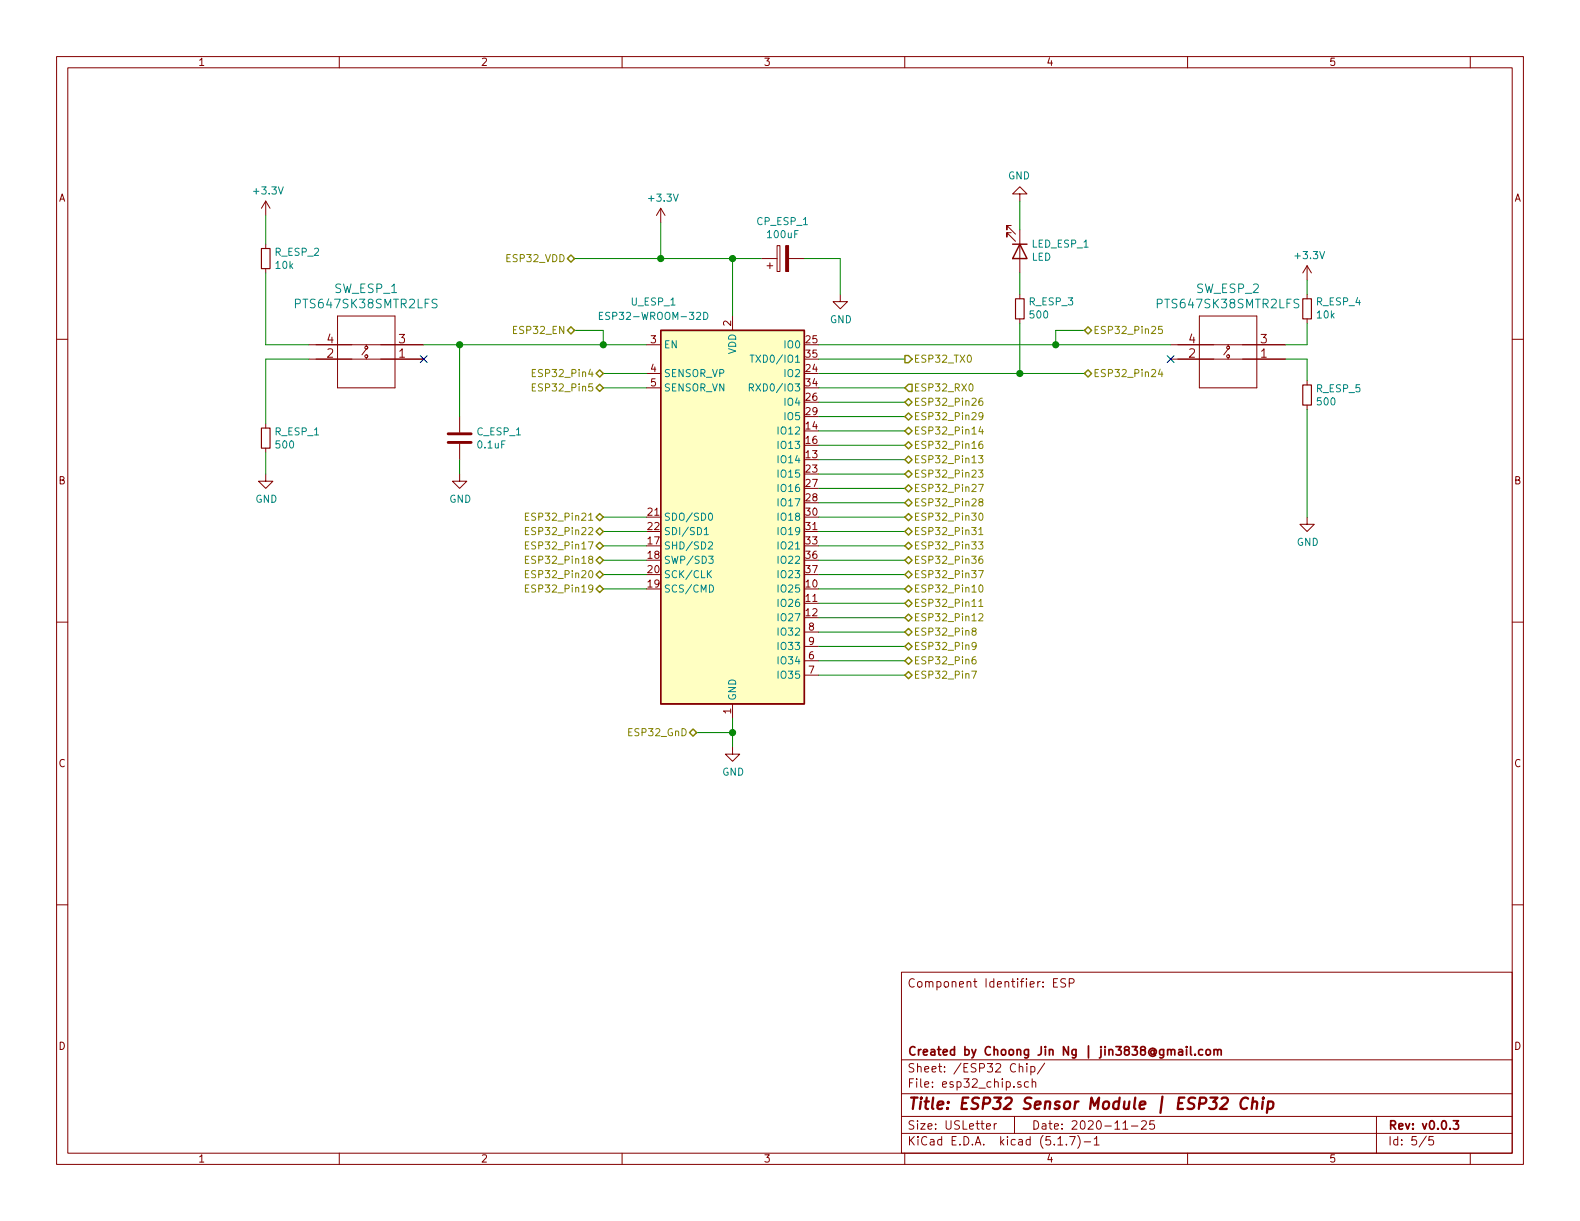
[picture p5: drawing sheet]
EESchema Schematic File Version 4
EELAYER 30 0
EELAYER END
$Descr USLetter 11000 8500
encoding utf-8
Sheet 5 5
Title "ESP32 Sensor Module | ESP32 Chip"
Date "2020-11-25"
Rev "v0.0.3"
Comp "Created by Choong Jin Ng | jin3838@gmail.com"
Comment1 ""
Comment2 ""
Comment3 ""
Comment4 "Component Identifier: ESP"
$EndDescr
$Comp
L power:+3.3V #PWR0114
U 1 1
P 4600 1550
F 0 "#PWR0114" H 4600 1400 50  0001 C CNN
F 1 "+3.3V" H 4615 1723 50  0000 C CNN
F 2 "" H 4600 1550 50  0001 C CNN
F 3 "" H 4600 1550 50  0001 C CNN
	1    4600 1550
	1    0    0    -1  
$EndComp
$Comp
L Device:CP CP_ESP_1
U 1 1
P 5450 1800
F 0 "CP_ESP_1" V 5705 1800 50  0000 C CNN
F 1 "100uF" V 5614 1800 50  0000 C CNN
F 2 "footprints:UCB0J101MCL1GS" H 5488 1650 50  0001 C CNN
F 3 "https://www.nichicon.co.jp/english/products/pdfs/e-ucb.pdf" H 5450 1800 50  0001 C CNN
F 4 "DigiKey Canada" H 5450 1800 50  0001 C CNN "Vendor"
F 5 "Nichicon" H 5450 1800 50  0001 C CNN "Manufacturer"
F 6 "UCB0J101MCL1GS" H 5450 1800 50  0001 C CNN "Part Name"
F 7 "493-9357-1-ND" H 5450 1800 50  0001 C CNN "Vendor Part Name"
	1    5450 1800
	0    -1   -1   0   
$EndComp
$Comp
L power:GND #PWR0115
U 1 1
P 5850 2050
F 0 "#PWR0115" H 5850 1800 50  0001 C CNN
F 1 "GND" H 5855 1877 50  0000 C CNN
F 2 "" H 5850 2050 50  0001 C CNN
F 3 "" H 5850 2050 50  0001 C CNN
	1    5850 2050
	1    0    0    -1  
$EndComp
$Comp
L power:GND #PWR0116
U 1 1
P 5100 5200
F 0 "#PWR0116" H 5100 4950 50  0001 C CNN
F 1 "GND" H 5105 5027 50  0000 C CNN
F 2 "" H 5100 5200 50  0001 C CNN
F 3 "" H 5100 5200 50  0001 C CNN
	1    5100 5200
	1    0    0    -1  
$EndComp
Wire Wire Line
	5100 2200 5100 1800
Wire Wire Line
	5100 1800 5300 1800
$Comp
L Device:R_Small R_ESP_2
U 1 1
P 1850 1800
F 0 "R_ESP_2" H 1909 1846 50  0000 L CNN
F 1 "10k" H 1909 1755 50  0000 L CNN
F 2 "footprints:RESC1608X55N" H 1850 1800 50  0001 C CNN
F 3 "https://www.yageo.com/upload/media/product/productsearch/datasheet/rchip/PYu-RT_1-to-0.01_RoHS_L_12.pdf" H 1850 1800 50  0001 C CNN
F 4 "Yageo" H 1850 1800 50  0001 C CNN "Manufacturer"
F 5 "RT0603FRE0710KL" H 1850 1800 50  0001 C CNN "Part Name"
F 6 "DigiKey Canada" H 1850 1800 50  0001 C CNN "Vendor"
F 7 "YAG2321CT-ND" H 1850 1800 50  0001 C CNN "Vendor Part Name"
	1    1850 1800
	1    0    0    -1  
$EndComp
$Comp
L Device:R_Small R_ESP_1
U 1 1
P 1850 3050
F 0 "R_ESP_1" H 1909 3096 50  0000 L CNN
F 1 "500" H 1909 3005 50  0000 L CNN
F 2 "footprints:RESC1508X55N" H 1850 3050 50  0001 C CNN
F 3 "https://www.vishay.com/docs/28916/mcxhp.pdf" H 1850 3050 50  0001 C CNN
F 4 "DigiKey Canada" H 1850 3050 50  0001 C CNN "Vendor"
F 5 "Vishay" H 1850 3050 50  0001 C CNN "Manufacturer"
F 6 "MCT0603PD4990DP500" H 1850 3050 50  0001 C CNN "Part Name"
F 7 "749-1523-1-ND" H 1850 3050 50  0001 C CNN "Vendor Part Name"
	1    1850 3050
	1    0    0    -1  
$EndComp
$Comp
L power:+3.3V #PWR0117
U 1 1
P 1850 1500
F 0 "#PWR0117" H 1850 1350 50  0001 C CNN
F 1 "+3.3V" H 1865 1673 50  0000 C CNN
F 2 "" H 1850 1500 50  0001 C CNN
F 3 "" H 1850 1500 50  0001 C CNN
	1    1850 1500
	1    0    0    -1  
$EndComp
$Comp
L Device:LED LED_ESP_1
U 1 1
P 7100 1750
F 0 "LED_ESP_1" V 7047 1830 50  0000 L CNN
F 1 "LED" V 7138 1830 50  0000 L CNN
F 2 "LED_SMD:LED_0603_1608Metric" H 7100 1750 50  0001 C CNN
F 3 "https://katalog.we-online.de/led/datasheet/150060YS75000.pdf" H 7100 1750 50  0001 C CNN
F 4 "Würth Elektronik" H 7100 1750 50  0001 C CNN "Manufacturer"
F 5 "150060YS75000" H 7100 1750 50  0001 C CNN "Part Name"
F 6 "DigiKey Canada" H 7100 1750 50  0001 C CNN "Vendor"
F 7 "732-4981-1-ND" H 7100 1750 50  0001 C CNN "Vendor Part Name"
	1    7100 1750
	0    1    1    0   
$EndComp
$Comp
L Device:R_Small R_ESP_3
U 1 1
P 7100 2150
F 0 "R_ESP_3" H 7041 2104 50  0000 R CNN
F 1 "500" H 7041 2195 50  0000 R CNN
F 2 "footprints:RESC1508X55N" H 7100 2150 50  0001 C CNN
F 3 "https://www.vishay.com/docs/28916/mcxhp.pdf" H 7100 2150 50  0001 C CNN
F 4 "DigiKey Canada" H 7100 2150 50  0001 C CNN "Vendor"
F 5 "Vishay" H 7100 2150 50  0001 C CNN "Manufacturer"
F 6 "MCT0603PD4990DP500" H 7100 2150 50  0001 C CNN "Part Name"
F 7 "749-1523-1-ND" H 7100 2150 50  0001 C CNN "Vendor Part Name"
	1    7100 2150
	-1   0    0    1   
$EndComp
$Comp
L power:GND #PWR0119
U 1 1
P 7100 1400
F 0 "#PWR0119" H 7100 1150 50  0001 C CNN
F 1 "GND" H 7105 1227 50  0000 C CNN
F 2 "" H 7100 1400 50  0001 C CNN
F 3 "" H 7100 1400 50  0001 C CNN
	1    7100 1400
	-1   0    0    1   
$EndComp
$Comp
L PTS647SK38SMTR2LFS:PTS647SK38SMTR2LFS SW_ESP_1
U 1 1
P 3350 2500
F 0 "SW_ESP_1" H 4150 2013 60  0000 C CNN
F 1 "PTS647SK38SMTR2LFS" H 4150 2119 60  0000 C CNN
F 2 "footprints:PTS647SK38SMTR2LFS" H 4150 2740 60  0001 C CNN
F 3 "https://www.ckswitches.com/media/2567/pts647.pdf" H 3350 2500 60  0001 C CNN
F 4 "DigiKey Canada" H 3350 2500 50  0001 C CNN "Vendor"
F 5 "C&K" H 3350 2500 50  0001 C CNN "Manufacturer"
F 6 "PTS 647 SK38 SMTR2 LFS" H 3350 2500 50  0001 C CNN "Part Name"
F 7 "PTS647SK38SMTR2LFSCT-ND" H 3350 2500 50  0001 C CNN "Vendor Part Name"
	1    3350 2500
	-1   0    0    1   
$EndComp
Wire Wire Line
	2150 2400 1850 2400
Wire Wire Line
	2150 2500 1850 2500
Wire Wire Line
	1850 2500 1850 2950
$Comp
L power:GND #PWR0120
U 1 1
P 1850 3300
F 0 "#PWR0120" H 1850 3050 50  0001 C CNN
F 1 "GND" H 1855 3127 50  0000 C CNN
F 2 "" H 1850 3300 50  0001 C CNN
F 3 "" H 1850 3300 50  0001 C CNN
	1    1850 3300
	1    0    0    -1  
$EndComp
Wire Wire Line
	1850 3300 1850 3150
Wire Wire Line
	1850 1700 1850 1500
NoConn ~ 2950 2500
Connection ~ 5100 1800
Wire Wire Line
	5850 2050 5850 1800
Wire Wire Line
	7100 2600 7100 2250
Wire Wire Line
	7100 2050 7100 1900
Wire Wire Line
	7100 1600 7100 1400
Wire Wire Line
	4600 1800 4600 1550
Wire Wire Line
	4600 1800 5100 1800
Connection ~ 4600 1800
Wire Wire Line
	5100 5000 5100 5100
Text HLabel 4000 2300 0    50   BiDi ~ 0
ESP32_EN
Text HLabel 4850 5100 0    50   BiDi ~ 0
ESP32_GnD
Wire Wire Line
	4850 5100 5100 5100
Wire Wire Line
	4000 2300 4200 2300
Wire Wire Line
	4200 2300 4200 2400
Text HLabel 6300 4400 2    50   BiDi ~ 0
ESP32_Pin8
Text HLabel 6300 4500 2    50   BiDi ~ 0
ESP32_Pin9
Text HLabel 6300 4600 2    50   BiDi ~ 0
ESP32_Pin6
Text HLabel 6300 4700 2    50   BiDi ~ 0
ESP32_Pin7
Text HLabel 6300 4100 2    50   BiDi ~ 0
ESP32_Pin10
Text HLabel 6300 4000 2    50   BiDi ~ 0
ESP32_Pin37
Text HLabel 6300 3900 2    50   BiDi ~ 0
ESP32_Pin36
Text HLabel 6300 3800 2    50   BiDi ~ 0
ESP32_Pin33
Text HLabel 6300 3700 2    50   BiDi ~ 0
ESP32_Pin31
Text HLabel 6300 3600 2    50   BiDi ~ 0
ESP32_Pin30
Text HLabel 6300 3500 2    50   BiDi ~ 0
ESP32_Pin28
Text HLabel 6300 2500 2    50   Output ~ 0
ESP32_TX0
Text HLabel 7550 2300 2    50   BiDi ~ 0
ESP32_Pin25
Text HLabel 6300 2700 2    50   Input ~ 0
ESP32_RX0
Text HLabel 6300 2800 2    50   BiDi ~ 0
ESP32_Pin26
Text HLabel 6300 2900 2    50   BiDi ~ 0
ESP32_Pin29
Text HLabel 6300 3300 2    50   BiDi ~ 0
ESP32_Pin23
Text HLabel 7550 2600 2    50   BiDi ~ 0
ESP32_Pin24
Connection ~ 4200 2400
Text HLabel 4200 2600 0    50   BiDi ~ 0
ESP32_Pin4
Text HLabel 4200 2700 0    50   BiDi ~ 0
ESP32_Pin5
Text HLabel 4200 4100 0    50   BiDi ~ 0
ESP32_Pin19
Text HLabel 4200 4000 0    50   BiDi ~ 0
ESP32_Pin20
Text HLabel 4200 3900 0    50   BiDi ~ 0
ESP32_Pin18
Text HLabel 4200 3800 0    50   BiDi ~ 0
ESP32_Pin17
Text HLabel 4200 3700 0    50   BiDi ~ 0
ESP32_Pin22
Text HLabel 4200 3600 0    50   BiDi ~ 0
ESP32_Pin21
Wire Wire Line
	4200 2400 4500 2400
Wire Wire Line
	4500 2700 4200 2700
Wire Wire Line
	4200 2600 4500 2600
Wire Wire Line
	4500 3600 4200 3600
Wire Wire Line
	4200 3700 4500 3700
Wire Wire Line
	4500 3800 4200 3800
Wire Wire Line
	4200 3900 4500 3900
Wire Wire Line
	4500 4000 4200 4000
Wire Wire Line
	4200 4100 4500 4100
Wire Wire Line
	5600 1800 5850 1800
Wire Wire Line
	5700 2600 7100 2600
NoConn ~ 8150 2500
Wire Wire Line
	8950 2500 9100 2500
Wire Wire Line
	9100 2500 9100 2650
Wire Wire Line
	9100 2850 9100 3600
$Comp
L power:GND #PWR0121
U 1 1
P 9100 3600
F 0 "#PWR0121" H 9100 3350 50  0001 C CNN
F 1 "GND" H 9105 3427 50  0000 C CNN
F 2 "" H 9100 3600 50  0001 C CNN
F 3 "" H 9100 3600 50  0001 C CNN
	1    9100 3600
	1    0    0    -1  
$EndComp
Wire Wire Line
	8950 2400 9100 2400
Wire Wire Line
	9100 2050 9100 1950
Wire Wire Line
	9100 2400 9100 2250
$Comp
L PTS647SK38SMTR2LFS:PTS647SK38SMTR2LFS SW_ESP_2
U 1 1
P 9350 2500
F 0 "SW_ESP_2" H 10150 2013 60  0000 C CNN
F 1 "PTS647SK38SMTR2LFS" H 10150 2119 60  0000 C CNN
F 2 "footprints:PTS647SK38SMTR2LFS" H 10150 2740 60  0001 C CNN
F 3 "https://www.ckswitches.com/media/2567/pts647.pdf" H 9350 2500 60  0001 C CNN
F 4 "DigiKey Canada" H 9350 2500 50  0001 C CNN "Vendor"
F 5 "C&K" H 9350 2500 50  0001 C CNN "Manufacturer"
F 6 "PTS 647 SK38 SMTR2 LFS" H 9350 2500 50  0001 C CNN "Part Name"
F 7 "PTS647SK38SMTR2LFSCT-ND" H 9350 2500 50  0001 C CNN "Vendor Part Name"
	1    9350 2500
	-1   0    0    1   
$EndComp
$Comp
L Device:R_Small R_ESP_5
U 1 1
P 9100 2750
F 0 "R_ESP_5" H 9159 2796 50  0000 L CNN
F 1 "500" H 9159 2705 50  0000 L CNN
F 2 "footprints:RESC1508X55N" H 9100 2750 50  0001 C CNN
F 3 "https://www.vishay.com/docs/28916/mcxhp.pdf" H 9100 2750 50  0001 C CNN
F 4 "DigiKey Canada" H 9100 2750 50  0001 C CNN "Vendor"
F 5 "Vishay" H 9100 2750 50  0001 C CNN "Manufacturer"
F 6 "MCT0603PD4990DP500" H 9100 2750 50  0001 C CNN "Part Name"
F 7 "749-1523-1-ND" H 9100 2750 50  0001 C CNN "Vendor Part Name"
	1    9100 2750
	1    0    0    -1  
$EndComp
$Comp
L Device:R_Small R_ESP_4
U 1 1
P 9100 2150
F 0 "R_ESP_4" H 9041 2104 50  0000 R CNN
F 1 "10k" H 9041 2195 50  0000 R CNN
F 2 "footprints:RESC1608X55N" H 9100 2150 50  0001 C CNN
F 3 "https://www.yageo.com/upload/media/product/productsearch/datasheet/rchip/PYu-RT_1-to-0.01_RoHS_L_12.pdf" H 9100 2150 50  0001 C CNN
F 4 "Yageo" H 9100 2150 50  0001 C CNN "Manufacturer"
F 5 "RT0603FRE0710KL" H 9100 2150 50  0001 C CNN "Part Name"
F 6 "DigiKey Canada" H 9100 2150 50  0001 C CNN "Vendor"
F 7 "YAG2321CT-ND" H 9100 2150 50  0001 C CNN "Vendor Part Name"
	1    9100 2150
	-1   0    0    1   
$EndComp
$Comp
L power:+3.3V #PWR0118
U 1 1
P 9100 1950
F 0 "#PWR0118" H 9100 1800 50  0001 C CNN
F 1 "+3.3V" H 9115 2123 50  0000 C CNN
F 2 "" H 9100 1950 50  0001 C CNN
F 3 "" H 9100 1950 50  0001 C CNN
	1    9100 1950
	1    0    0    -1  
$EndComp
Wire Wire Line
	5700 4400 6300 4400
Wire Wire Line
	6300 4500 5700 4500
Wire Wire Line
	5700 4600 6300 4600
Wire Wire Line
	6300 4700 5700 4700
Wire Wire Line
	6300 4100 5700 4100
Wire Wire Line
	5700 4000 6300 4000
Wire Wire Line
	6300 3900 5700 3900
Wire Wire Line
	5700 3800 6300 3800
Wire Wire Line
	6300 3700 5700 3700
Wire Wire Line
	5700 3600 6300 3600
Wire Wire Line
	6300 3500 5700 3500
Connection ~ 7100 2600
Wire Wire Line
	7100 2600 7550 2600
Wire Wire Line
	8150 2400 7350 2400
Wire Wire Line
	7350 2300 7350 2400
Wire Wire Line
	7550 2300 7350 2300
Connection ~ 7350 2400
Wire Wire Line
	5700 2400 7350 2400
Wire Wire Line
	5700 2500 6300 2500
Wire Wire Line
	6300 2700 5700 2700
Wire Wire Line
	5700 2800 6300 2800
Wire Wire Line
	6300 2900 5700 2900
Wire Wire Line
	6300 3300 5700 3300
Text HLabel 6300 3400 2    50   BiDi ~ 0
ESP32_Pin27
$Comp
L RF_Module:ESP32-WROOM-32D U_ESP_1
U 1 1
P 5100 3600
F 0 "U_ESP_1" H 4550 5100 50  0000 C CNN
F 1 "ESP32-WROOM-32D" H 4550 5000 50  0000 C CNN
F 2 "RF_Module:ESP32-WROOM-32" H 5100 2100 50  0001 C CNN
F 3 "https://www.espressif.com/sites/default/files/documentation/esp32-wroom-32d_esp32-wroom-32u_datasheet_en.pdf" H 4800 3650 50  0001 C CNN
F 4 "USB4110-GF-A" H 5100 3600 50  0001 C CNN "Part Name"
F 5 "DigiKey Canada" H 5100 3600 50  0001 C CNN "Vendor"
F 6 "Espressif Systems" H 5100 3600 50  0001 C CNN "Manufacturer"
F 7 "1965-ESP32-WROOM-32D(4MB)CT-ND" H 5100 3600 50  0001 C CNN "Vendor Part Name"
	1    5100 3600
	1    0    0    -1  
$EndComp
Wire Wire Line
	5700 3400 6300 3400
Wire Wire Line
	3200 3300 3200 3200
$Comp
L power:GND #PWR0139
U 1 1
P 3200 3300
F 0 "#PWR0139" H 3200 3050 50  0001 C CNN
F 1 "GND" H 3205 3127 50  0000 C CNN
F 2 "" H 3200 3300 50  0001 C CNN
F 3 "" H 3200 3300 50  0001 C CNN
	1    3200 3300
	1    0    0    -1  
$EndComp
$Comp
L Device:C C_ESP_1
U 1 1
P 3200 3050
F 0 "C_ESP_1" H 3315 3096 50  0000 L CNN
F 1 "0.1uF" H 3315 3005 50  0000 L CNN
F 2 "footprints:CAPC1608X90" H 3238 2900 50  0001 C CNN
F 3 "https://www.yageo.com/upload/media/product/productsearch/datasheet/mlcc/UPY-GPHC_X7R_6.3V-to-50V_18.pdf" H 3200 3050 50  0001 C CNN
F 4 "Yageo" H 3200 3050 50  0001 C CNN "Manufacturer"
F 5 "CC0603JRX7R8BB104" H 3200 3050 50  0001 C CNN "Part Name"
F 6 "DigiKey Canada" H 3200 3050 50  0001 C CNN "Vendor"
F 7 "311-1777-1-ND" H 3200 3050 50  0001 C CNN "Vendor Part Name"
	1    3200 3050
	1    0    0    -1  
$EndComp
Wire Wire Line
	2950 2400 3200 2400
Wire Wire Line
	3200 2900 3200 2400
Connection ~ 3200 2400
Wire Wire Line
	3200 2400 4200 2400
Wire Wire Line
	1850 1900 1850 2400
Text HLabel 6300 4200 2    50   BiDi ~ 0
ESP32_Pin11
Wire Wire Line
	5700 4200 6300 4200
Text HLabel 6300 3000 2    50   BiDi ~ 0
ESP32_Pin14
Text HLabel 6300 3100 2    50   BiDi ~ 0
ESP32_Pin16
Text HLabel 6300 3200 2    50   BiDi ~ 0
ESP32_Pin13
Wire Wire Line
	6300 3000 5700 3000
Wire Wire Line
	5700 3100 6300 3100
Wire Wire Line
	6300 3200 5700 3200
Text HLabel 6300 4300 2    50   BiDi ~ 0
ESP32_Pin12
Wire Wire Line
	6300 4300 5700 4300
Connection ~ 5100 5100
Wire Wire Line
	5100 5100 5100 5200
Wire Wire Line
	4000 1800 4600 1800
Text HLabel 4000 1800 0    50   BiDi ~ 0
ESP32_VDD
$EndSCHEMATC
